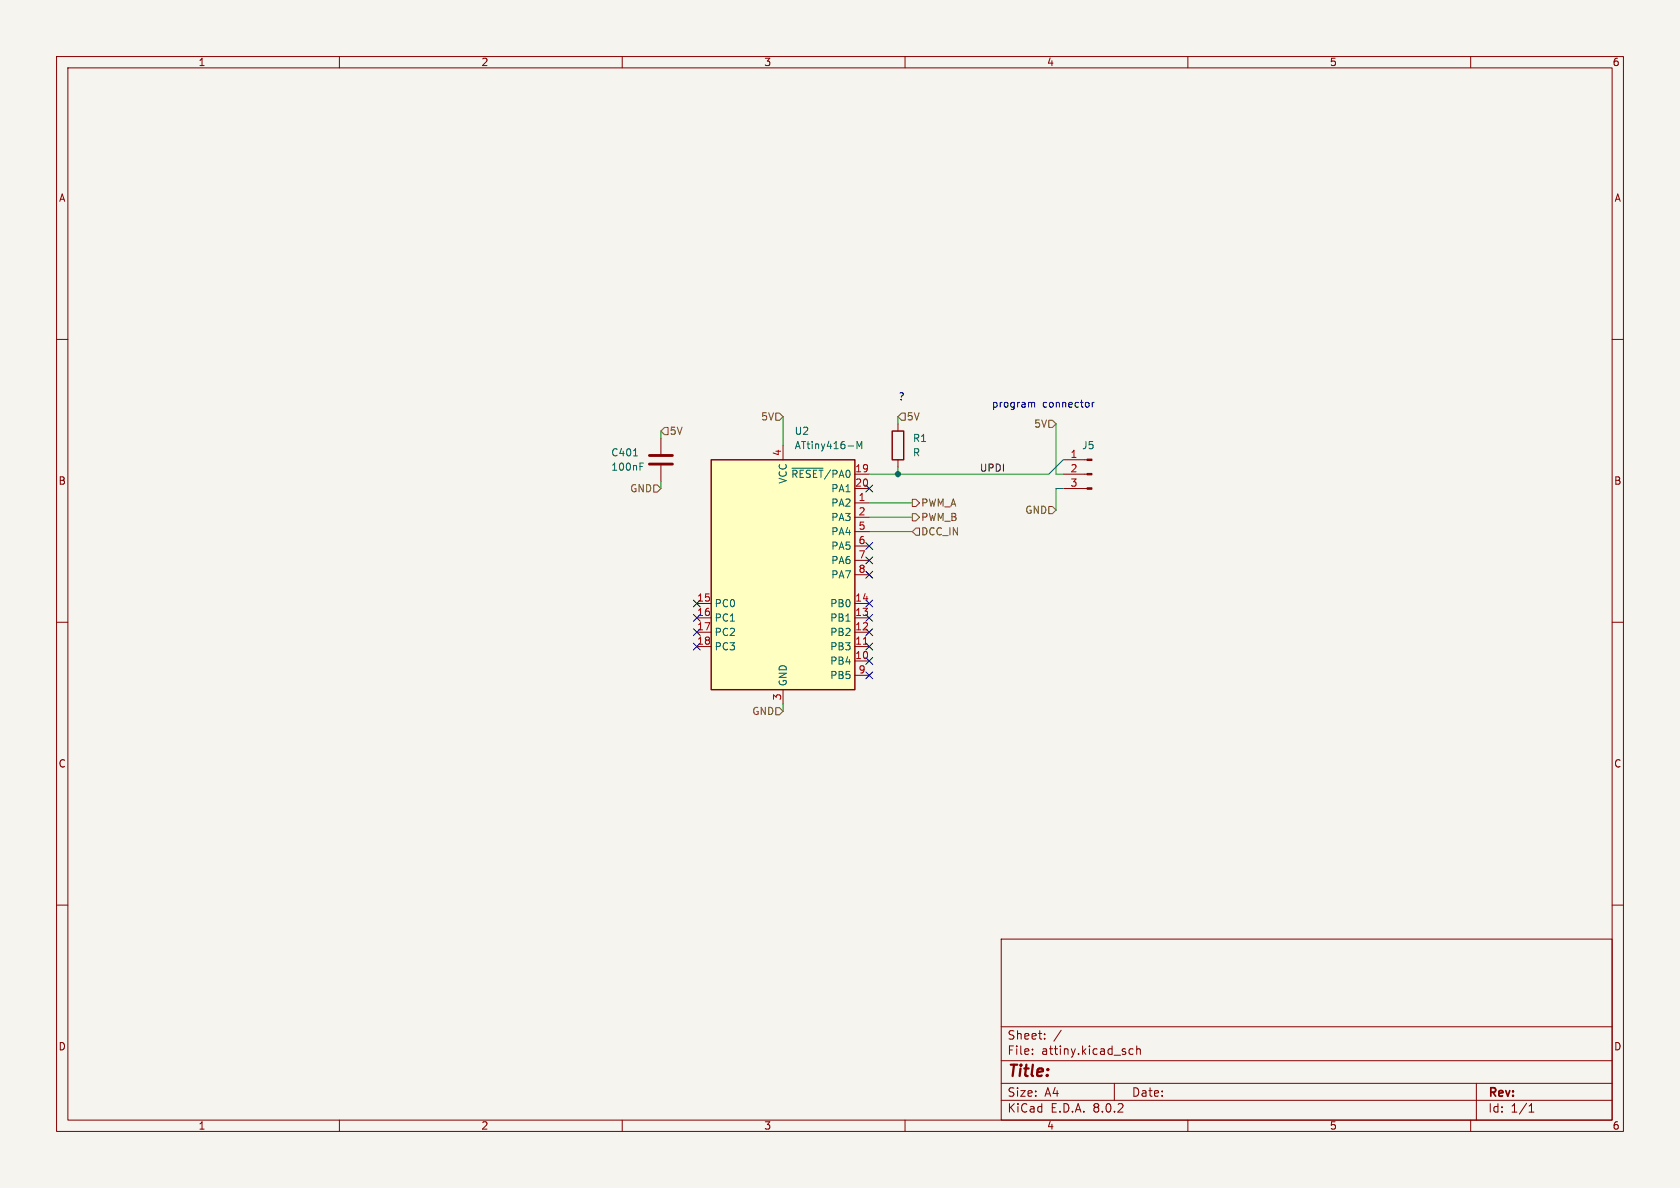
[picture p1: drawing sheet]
(kicad_sch (version 20230121) (generator eeschema)

 (paper "A4")

 (lib_symbols
  (symbol "Connector:Conn_01x03_Pin" (pin_names (offset 1.016) hide) (in_bom yes) (on_board yes)
   (property "Reference" "J" (at 0 5.08 0) (effects (font (size 1.27 1.27))))
   (property "Value" "Conn_01x03_Pin" (at 0 -5.08 0) (effects (font (size 1.27 1.27))))
   (property "Footprint" "" (at 0 0 0) (effects (font (size 1.27 1.27)) hide))
   (property "Datasheet" "~" (at 0 0 0) (effects (font (size 1.27 1.27)) hide))
   (property "ki_locked" "" (at 0 0 0) (effects (font (size 1.27 1.27))))
   (symbol "Conn_01x03_Pin_1_1"
    (polyline (pts (xy 1.27 -2.54) (xy 0.8636 -2.54)) (stroke (width 0.1524) (type default)) (fill (type none)))
    (polyline (pts (xy 1.27 0) (xy 0.8636 0)) (stroke (width 0.1524) (type default)) (fill (type none)))
    (polyline (pts (xy 1.27 2.54) (xy 0.8636 2.54)) (stroke (width 0.1524) (type default)) (fill (type none)))
    (rectangle (start 0.8636 -2.413) (end 0 -2.667) (stroke (width 0.1524) (type default)) (fill (type outline)))
    (rectangle (start 0.8636 0.127) (end 0 -0.127) (stroke (width 0.1524) (type default)) (fill (type outline)))
    (rectangle (start 0.8636 2.667) (end 0 2.413) (stroke (width 0.1524) (type default)) (fill (type outline)))
    (pin passive line (at 5.08 2.54 180) (length 3.81) (name "Pin_1" (effects (font (size 1.27 1.27)))) (number "1" (effects (font (size 1.27 1.27)))))
    (pin passive line (at 5.08 0 180) (length 3.81) (name "Pin_2" (effects (font (size 1.27 1.27)))) (number "2" (effects (font (size 1.27 1.27)))))
    (pin passive line (at 5.08 -2.54 180) (length 3.81) (name "Pin_3" (effects (font (size 1.27 1.27)))) (number "3" (effects (font (size 1.27 1.27)))))))
  (symbol "Device:C" (pin_numbers hide) (pin_names (offset 0.254)) (in_bom yes) (on_board yes)
   (property "Reference" "C" (at 0.635 2.54 0) (effects (font (size 1.27 1.27)) (justify left)))
   (property "Value" "C" (at 0.635 -2.54 0) (effects (font (size 1.27 1.27)) (justify left)))
   (property "Footprint" "" (at 0.9652 -3.81 0) (effects (font (size 1.27 1.27)) hide))
   (property "Datasheet" "~" (at 0 0 0) (effects (font (size 1.27 1.27)) hide))
   (symbol "C_0_1"
    (polyline (pts (xy -2.032 -0.762) (xy 2.032 -0.762)) (stroke (width 0.508) (type default)) (fill (type none)))
    (polyline (pts (xy -2.032 0.762) (xy 2.032 0.762)) (stroke (width 0.508) (type default)) (fill (type none))))
   (symbol "C_1_1"
    (pin passive line (at 0 3.81 270) (length 2.794) (name "~" (effects (font (size 1.27 1.27)))) (number "1" (effects (font (size 1.27 1.27)))))
    (pin passive line (at 0 -3.81 90) (length 2.794) (name "~" (effects (font (size 1.27 1.27)))) (number "2" (effects (font (size 1.27 1.27)))))))
  (symbol "Device:R" (pin_numbers hide) (pin_names (offset 0)) (in_bom yes) (on_board yes)
   (property "Reference" "R" (at 2.032 0 90) (effects (font (size 1.27 1.27))))
   (property "Value" "R" (at 0 0 90) (effects (font (size 1.27 1.27))))
   (property "Footprint" "" (at -1.778 0 90) (effects (font (size 1.27 1.27)) hide))
   (property "Datasheet" "~" (at 0 0 0) (effects (font (size 1.27 1.27)) hide))
   (symbol "R_0_1"
    (rectangle (start -1.016 -2.54) (end 1.016 2.54) (stroke (width 0.254) (type default)) (fill (type none))))
   (symbol "R_1_1"
    (pin passive line (at 0 3.81 270) (length 1.27) (name "~" (effects (font (size 1.27 1.27)))) (number "1" (effects (font (size 1.27 1.27)))))
    (pin passive line (at 0 -3.81 90) (length 1.27) (name "~" (effects (font (size 1.27 1.27)))) (number "2" (effects (font (size 1.27 1.27)))))))
  (symbol "MCU_Microchip_ATtiny:ATtiny416-M" (in_bom yes) (on_board yes)
   (property "Reference" "U" (at -12.7 21.59 0) (effects (font (size 1.27 1.27)) (justify left bottom)))
   (property "Value" "ATtiny416-M" (at 2.54 -21.59 0) (effects (font (size 1.27 1.27)) (justify left top)))
   (property "Footprint" "Package_DFN_QFN:VQFN-20-1EP_3x3mm_P0.4mm_EP1.7x1.7mm" (at 0 0 0) (effects (font (size 1.27 1.27) italic) hide))
   (property "Datasheet" "http://ww1.microchip.com/downloads/en/DeviceDoc/40001913A.pdf" (at 0 0 0) (effects (font (size 1.27 1.27)) hide))
   (symbol "ATtiny416-M_0_1"
    (rectangle (start -12.7 -20.32) (end 12.7 20.32) (stroke (width 0.254) (type default)) (fill (type background))))
   (symbol "ATtiny416-M_1_1"
    (pin bidirectional line (at 15.24 12.7 180) (length 2.54) (name "PA2" (effects (font (size 1.27 1.27)))) (number "1" (effects (font (size 1.27 1.27)))))
    (pin bidirectional line (at 15.24 -15.24 180) (length 2.54) (name "PB4" (effects (font (size 1.27 1.27)))) (number "10" (effects (font (size 1.27 1.27)))))
    (pin bidirectional line (at 15.24 -12.7 180) (length 2.54) (name "PB3" (effects (font (size 1.27 1.27)))) (number "11" (effects (font (size 1.27 1.27)))))
    (pin bidirectional line (at 15.24 -10.16 180) (length 2.54) (name "PB2" (effects (font (size 1.27 1.27)))) (number "12" (effects (font (size 1.27 1.27)))))
    (pin bidirectional line (at 15.24 -7.62 180) (length 2.54) (name "PB1" (effects (font (size 1.27 1.27)))) (number "13" (effects (font (size 1.27 1.27)))))
    (pin bidirectional line (at 15.24 -5.08 180) (length 2.54) (name "PB0" (effects (font (size 1.27 1.27)))) (number "14" (effects (font (size 1.27 1.27)))))
    (pin bidirectional line (at -15.24 -5.08 0) (length 2.54) (name "PC0" (effects (font (size 1.27 1.27)))) (number "15" (effects (font (size 1.27 1.27)))))
    (pin bidirectional line (at -15.24 -7.62 0) (length 2.54) (name "PC1" (effects (font (size 1.27 1.27)))) (number "16" (effects (font (size 1.27 1.27)))))
    (pin bidirectional line (at -15.24 -10.16 0) (length 2.54) (name "PC2" (effects (font (size 1.27 1.27)))) (number "17" (effects (font (size 1.27 1.27)))))
    (pin bidirectional line (at -15.24 -12.7 0) (length 2.54) (name "PC3" (effects (font (size 1.27 1.27)))) (number "18" (effects (font (size 1.27 1.27)))))
    (pin bidirectional line (at 15.24 17.78 180) (length 2.54) (name "~{RESET}/PA0" (effects (font (size 1.27 1.27)))) (number "19" (effects (font (size 1.27 1.27)))))
    (pin bidirectional line (at 15.24 10.16 180) (length 2.54) (name "PA3" (effects (font (size 1.27 1.27)))) (number "2" (effects (font (size 1.27 1.27)))))
    (pin bidirectional line (at 15.24 15.24 180) (length 2.54) (name "PA1" (effects (font (size 1.27 1.27)))) (number "20" (effects (font (size 1.27 1.27)))))
    (pin passive line (at 0 -22.86 90) (length 2.54) hide (name "GND" (effects (font (size 1.27 1.27)))) (number "21" (effects (font (size 1.27 1.27)))))
    (pin power_in line (at 0 -22.86 90) (length 2.54) (name "GND" (effects (font (size 1.27 1.27)))) (number "3" (effects (font (size 1.27 1.27)))))
    (pin power_in line (at 0 22.86 270) (length 2.54) (name "VCC" (effects (font (size 1.27 1.27)))) (number "4" (effects (font (size 1.27 1.27)))))
    (pin bidirectional line (at 15.24 7.62 180) (length 2.54) (name "PA4" (effects (font (size 1.27 1.27)))) (number "5" (effects (font (size 1.27 1.27)))))
    (pin bidirectional line (at 15.24 5.08 180) (length 2.54) (name "PA5" (effects (font (size 1.27 1.27)))) (number "6" (effects (font (size 1.27 1.27)))))
    (pin bidirectional line (at 15.24 2.54 180) (length 2.54) (name "PA6" (effects (font (size 1.27 1.27)))) (number "7" (effects (font (size 1.27 1.27)))))
    (pin bidirectional line (at 15.24 0 180) (length 2.54) (name "PA7" (effects (font (size 1.27 1.27)))) (number "8" (effects (font (size 1.27 1.27)))))
    (pin bidirectional line (at 15.24 -17.78 180) (length 2.54) (name "PB5" (effects (font (size 1.27 1.27)))) (number "9" (effects (font (size 1.27 1.27))))))))

 (junction (at 158.75 83.82) (diameter 0) (color 0 0 0 0))

 (no_connect (at 153.67 111.76))
 (no_connect (at 153.67 101.6))
 (no_connect (at 123.19 111.76))
 (no_connect (at 123.19 109.22))
 (no_connect (at 153.67 106.68))
 (no_connect (at 123.19 106.68))
 (no_connect (at 153.67 114.3))
 (no_connect (at 153.67 116.84))
 (no_connect (at 153.67 96.52))
 (no_connect (at 153.67 86.36))
 (no_connect (at 153.67 99.06))
 (no_connect (at 153.67 119.38))
 (no_connect (at 153.67 109.22))
 (no_connect (at 123.19 114.3))

 (wire (pts (xy 158.75 83.82) (xy 158.75 82.55)) (stroke (width 0) (type default)))
 (wire (pts (xy 116.84 85.09) (xy 116.84 86.36)) (stroke (width 0) (type default)))
 (wire (pts (xy 153.67 93.98) (xy 161.29 93.98)) (stroke (width 0) (type default)))
 (wire (pts (xy 186.69 90.17) (xy 186.69 86.36)) (stroke (width 0) (type default)))
 (wire (pts (xy 138.43 124.46) (xy 138.43 125.73)) (stroke (width 0) (type default)))
 (wire (pts (xy 158.75 83.82) (xy 185.42 83.82)) (stroke (width 0) (type default)))
 (wire (pts (xy 158.75 73.66) (xy 158.75 74.93)) (stroke (width 0) (type default)))
 (wire (pts (xy 186.69 83.82) (xy 187.96 83.82)) (stroke (width 0) (type default)))
 (wire (pts (xy 153.67 91.44) (xy 161.29 91.44)) (stroke (width 0) (type default)))
 (wire (pts (xy 138.43 73.66) (xy 138.43 78.74)) (stroke (width 0) (type default)))
 (wire (pts (xy 153.67 88.9) (xy 161.29 88.9)) (stroke (width 0) (type default)))
 (wire (pts (xy 186.69 86.36) (xy 187.96 86.36)) (stroke (width 0) (type default)))
 (wire (pts (xy 116.84 76.2) (xy 116.84 77.47)) (stroke (width 0) (type default)))
 (wire (pts (xy 186.69 74.93) (xy 186.69 83.82)) (stroke (width 0) (type default)))
 (wire (pts (xy 153.67 83.82) (xy 158.75 83.82)) (stroke (width 0) (type default)))
 (wire (pts (xy 185.42 83.82) (xy 187.96 81.28)) (stroke (width 0) (type default)))

 (text "?" (at 158.75 71.12 0) (effects (font (size 1.27 1.27)) (justify left bottom)))
 (text "program connector" (at 175.26 72.39 0) (effects (font (size 1.27 1.27)) (justify left bottom)))

 (label "UPDI" (at 177.8 83.82 180) (fields_autoplaced) (effects (font (size 1.27 1.27)) (justify right bottom)))

 (hierarchical_label "PWM_B" (shape output) (at 161.29 91.44 0) (fields_autoplaced) (effects (font (size 1.27 1.27)) (justify left)))
 (hierarchical_label "PWM_A" (shape output) (at 161.29 88.9 0) (fields_autoplaced) (effects (font (size 1.27 1.27)) (justify left)))
 (hierarchical_label "GND" (shape input) (at 116.84 86.36 180) (fields_autoplaced) (effects (font (size 1.27 1.27)) (justify right)))
 (hierarchical_label "GND" (shape input) (at 138.43 125.73 180) (fields_autoplaced) (effects (font (size 1.27 1.27)) (justify right)))
 (hierarchical_label "5V" (shape input) (at 186.69 74.93 180) (fields_autoplaced) (effects (font (size 1.27 1.27)) (justify right)))
 (hierarchical_label "DCC_IN" (shape input) (at 161.29 93.98 0) (fields_autoplaced) (effects (font (size 1.27 1.27)) (justify left)))
 (hierarchical_label "GND" (shape input) (at 186.69 90.17 180) (fields_autoplaced) (effects (font (size 1.27 1.27)) (justify right)))
 (hierarchical_label "5V" (shape input) (at 116.84 76.2 0) (fields_autoplaced) (effects (font (size 1.27 1.27)) (justify left)))
 (hierarchical_label "5V" (shape input) (at 138.43 73.66 180) (fields_autoplaced) (effects (font (size 1.27 1.27)) (justify right)))
 (hierarchical_label "5V" (shape input) (at 158.75 73.66 0) (fields_autoplaced) (effects (font (size 1.27 1.27)) (justify left)))

 (symbol (lib_id "Device:C") (at 116.84 81.28 180) (unit 1) (in_bom yes) (on_board yes) (dnp no)
  (property "Reference" "C401" (at 107.95 80.0131 0) (effects (font (size 1.27 1.27)) (justify right)))
  (property "Value" "100nF" (at 107.95 82.55 0) (effects (font (size 1.27 1.27)) (justify right)))
  (property "Footprint" "Capacitor_SMD:C_0402_1005Metric" (at 115.8748 77.47 0) (effects (font (size 1.27 1.27)) hide))
  (property "Datasheet" "~" (at 116.84 81.28 0) (effects (font (size 1.27 1.27)) hide))
  (property "JLCPCB Part#" "C14663" (at 116.84 81.28 0) (effects (font (size 1.27 1.27)) hide)) (pin "1") (pin "2")
  (instances (project "LoPiTS" (path "" (reference "C401") (unit 1)) (path "" (reference "C2") (unit 1)))))

 (symbol (lib_id "Device:R") (at 158.75 78.74 0) (unit 1) (in_bom yes) (on_board yes) (dnp no) (fields_autoplaced)
  (property "Reference" "R1" (at 161.29 77.47 0) (effects (font (size 1.27 1.27)) (justify left)))
  (property "Value" "R" (at 161.29 80.01 0) (effects (font (size 1.27 1.27)) (justify left)))
  (property "Footprint" "Resistor_SMD:R_0402_1005Metric" (at 156.972 78.74 90) (effects (font (size 1.27 1.27)) hide))
  (property "Datasheet" "~" (at 158.75 78.74 0) (effects (font (size 1.27 1.27)) hide)) (pin "1") (pin "2")
  (instances (project "LoPiTS" (path "" (reference "R1") (unit 1)))))

 (symbol (lib_id "MCU_Microchip_ATtiny:ATtiny416-M") (at 138.43 101.6 0) (unit 1) (in_bom yes) (on_board yes) (dnp no) (fields_autoplaced)
  (property "Reference" "U2" (at 140.3859 76.2 0) (effects (font (size 1.27 1.27)) (justify left)))
  (property "Value" "ATtiny416-M" (at 140.3859 78.74 0) (effects (font (size 1.27 1.27)) (justify left)))
  (property "Footprint" "Package_DFN_QFN:VQFN-20-1EP_3x3mm_P0.4mm_EP1.7x1.7mm" (at 138.43 101.6 0) (effects (font (size 1.27 1.27) italic) hide))
  (property "Datasheet" "http://ww1.microchip.com/downloads/en/DeviceDoc/40001913A.pdf" (at 138.43 101.6 0) (effects (font (size 1.27 1.27)) hide)) (pin "1") (pin "10") (pin "11") (pin "12") (pin "13") (pin "14") (pin "15") (pin "16") (pin "17") (pin "18") (pin "19") (pin "2") (pin "20") (pin "21") (pin "3") (pin "4") (pin "5") (pin "6") (pin "7") (pin "8") (pin "9")
  (instances (project "LoPiTS" (path "" (reference "U2") (unit 1)))))

 (symbol (lib_id "Connector:Conn_01x03_Pin") (at 193.04 83.82 0) (mirror y) (unit 1) (in_bom yes) (on_board yes) (dnp no)
  (property "Reference" "J5" (at 192.405 78.74 0) (effects (font (size 1.27 1.27))))
  (property "Value" "Conn_01x03_Pin" (at 192.405 78.74 0) (effects (font (size 1.27 1.27)) hide))
  (property "Footprint" "Connector_PinHeader_1.27mm:PinHeader_1x03_P1.27mm_Vertical" (at 193.04 83.82 0) (effects (font (size 1.27 1.27)) hide))
  (property "Datasheet" "~" (at 193.04 83.82 0) (effects (font (size 1.27 1.27)) hide)) (pin "1") (pin "2") (pin "3")
  (instances (project "LoPiTS" (path "" (reference "J5") (unit 1))))))
